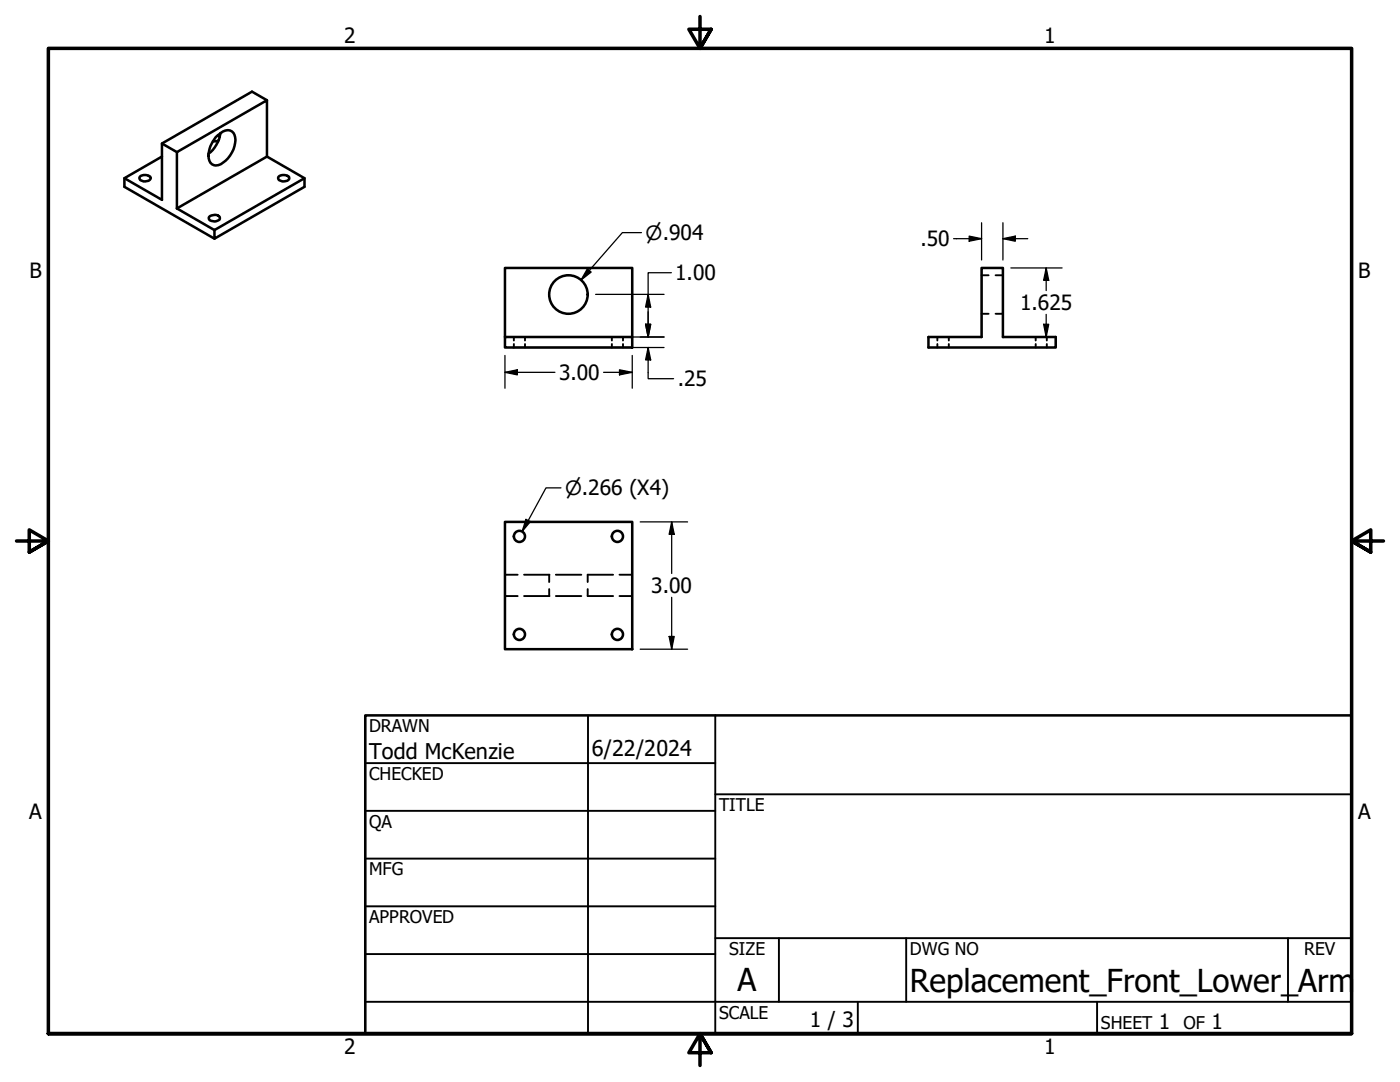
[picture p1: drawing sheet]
<svg xmlns="http://www.w3.org/2000/svg" width="279mm" height="216mm" viewBox="0 0 279 216" stroke-linecap="round" stroke-linejoin="round" font-family="sans-serif">
<!-- layer: Visible (ANSI) -->
<g fill="none" stroke="#000" stroke-width=".51">
<path d="M24.8 35.6v1.7l18 10.3M28.1 35.1l.6-.2 .8 .1a.53 .53 0 0 1 .5 .3 .53 .53 0 0 1-.1 .6l-.6 .2a1.17 1.17 0 0 1-1.5-.6zM32.3 28.6l3 1.8M43.1 27.4l.5-.5a2.63 2.63 0 0 1 2.3-.9 2.06 2.06 0 0 1 1 2.5 5.7 5.7 0 0 1-3.3 4.5 1.59 1.59 0 0 1-2-1.9l.1-.6a6.1 6.1 0 0 1 1.4-3.1zM43.4 27.1l.5 .2M43.6 28l-.5 .2h-.6M44 26.5a6.3 6.3 0 0 1-2.4 4.2M53.3 20l-3-1.7-18 10.3v11.3l-7.5-4.3 7.5-4.4M53.3 31.2l7.5 4.4-18 10.3-7.5-4.3M53.3 31.2v-11.2l-18 10.4v11.2M53.3 31.2l-18 10.4M55.8 35.1l1-.2a1.01 1.01 0 0 1 .9 .6 1.03 1.03 0 0 1-1.4 .7 .7 .7 0 0 1-.7-.9z"/>
<path d="M60.8 35.6v1.7l-18 10.3v-1.7M41.9 43.1l.3-.1a1.21 1.21 0 0 1 1.7 .4 1.14 1.14 0 0 1-1.7 .7l-.4-.2a.49 .49 0 0 1 .1-.8zM195.9 53.5h4.3v13.7h10.5v2.1h-25.4v-2.1h10.6zM100.8 67.2h25.4v2.1h-25.4zM100.8 67.2v-13.7h25.4v13.7M100.8 104.1h25.4v25.4h-25.4z"/>
<circle cx="113.4" cy="58.8" r="3.8"/>
<circle cx="103.7" cy="107" r="1.11"/>
<circle cx="123.2" cy="107" r="1.11"/>
<circle cx="103.7" cy="126.6" r="1.11"/>
<circle cx="123.2" cy="126.6" r="1.11"/>
</g>
<!-- layer: Hidden (ANSI) -->
<g fill="none" stroke="#000" stroke-width=".38">
<path d="M195.9 54.9h1.4M198.7 54.9h1.5M102.6 67.2v.7M102.6 68.6v.7M104.8 67.2v.7M104.8 68.6v.7M122.1 67.2v.7M122.1 68.6v.7M124.3 67.2v.7M124.3 68.6v.7M187.1 67.2v.7M187.1 68.6v.7"/>
<path d="M189.4 67.2v.7M189.4 68.6v.7M195.9 62.6h1.4M198.7 62.6h1.5M206.7 67.2v.7M206.7 68.6v.7M208.9 67.2v.7M208.9 68.6v.7M100.8 114.7h2.5M100.8 118.9h2.5M104.6 114.7h5.1M104.6 118.9h5.1"/>
<path d="M109.6 114.7v1.4M109.6 117.5v1.4M110.9 114.7h5.1M110.9 118.9h5.1M117.3 117.5v1.4h5.1M122.4 114.7h-5.1v1.4M123.6 114.7h2.6M123.6 118.9h2.6"/>
</g>
<!-- layer: Border (ANSI) -->
<path d="M139.7 3.3v6.4l-2.2-3.9h4.4l-2.2 3.9 2.2-3.9M3.3 107.9h6.4l-3.9-2.2v4.5l3.9-2.3-3.9 2.3M276.1 107.9h-6.4l3.9-2.2v4.5l-3.9-2.3 3.9 2.3M9.7 206.2v-196.5h260v196.5h-260h260M141.9 210.1l-2.2-3.9 2.2 3.9h-4.4l2.2-3.9v6.4" fill="none" stroke="#000" stroke-width=".7"/>
<!-- layer: Title (ANSI) -->
<g fill="none" stroke="#000" stroke-width=".38">
<path d="M72.9 152.3h69.8M117.3 142.7v63.5M142.7 158.5h127M142.7 142.7v63.5M72.9 161.8h69.8M72.9 171.3h69.8M72.9 199.9h196.8M72.9 180.8h69.8M72.9 190.4h69.8M142.7 187.2h127M155.4 187.2v12.7M171.2 199.9v6.3"/>
<path d="M180.8 187.2v12.7M218.9 199.9v6.3M257 187.2v12.7"/>
</g>
<path d="M72.9 142.7h196.8v63.5h-196.8z" fill="none" stroke="#000" stroke-width=".51"/>
<!-- layer: Dimension (ANSI) -->
<g fill="none" stroke="#000" stroke-width=".25">
<path d="M117.2 53.7l.8 .6-2 1.6zM118.9 58.7h13.6M128 46.4h-3.8l-8.2 9.5M129.3 58.7l.6 2.6h-1.1zM134 54.4h-4.7v12.8M190.3 47.6h5.6M193.4 47.1l2.5 .5-2.5 .5zM195.9 44.4v7.5M200.2 47.6l2.4-.5v1zM200.2 47.6h4.9M200.2 44.4v7.5M201.7 53.5h10.3"/>
<path d="M208.8 53.5l.5 2.4h-1zM208.8 53.5v4.5M100.8 74.3l2.5-.5v1zM100.8 74.3h9.9M100.8 70.9v6.6M102.4 67.2h30.1M102.4 69.3h30.1M120.5 74.3h5.7M123.6 73.8l2.6 .5-2.6 .5zM126.2 70.9v6.6M128.8 64.7h1.1l-.6 2.5zM129.3 69.3l.6 2.5h-1.1z"/>
<path d="M129.3 69.3v6.3h5.1M208.3 64.7h1l-.5 2.5zM208.8 62.7v4.5M112 97.3h-3l-4.8 8.7M105 103.6l.9 .5-1.7 1.9zM127.8 104.1h9.4M134 104.1l.6 2.5h-1.1zM134 104.1v10.3M134 119.2v10.3M127.8 129.5h9.4M133.5 127h1.1l-.6 2.5z"/>
</g>
<g fill="#000">
<path d="M117.2 53.7l.8 .6-2 1.6z" fill-rule="evenodd"/>
<path d="M193.4 47.1l2.5 .5-2.5 .5z" fill-rule="evenodd"/>
<path d="M200.2 47.6l2.4-.5v1z" fill-rule="evenodd"/>
<path d="M208.8 53.5l.5 2.4h-1z" fill-rule="evenodd"/>
<path d="M100.8 74.3l2.5-.5v1z" fill-rule="evenodd"/>
<path d="M123.6 73.8l2.6 .5-2.6 .5z" fill-rule="evenodd"/>
<path d="M128.8 64.7h1.1l-.6 2.5z" fill-rule="evenodd"/>
<path d="M128.8 64.7h1.1l-.6 2.5z" fill-rule="evenodd"/>
<path d="M129.3 58.7l.6 2.6h-1.1z" fill-rule="evenodd"/>
<path d="M129.3 69.3l.6 2.5h-1.1z" fill-rule="evenodd"/>
<path d="M208.3 64.7h1l-.5 2.5z" fill-rule="evenodd"/>
<path d="M105 103.6l.9 .5-1.7 1.9z" fill-rule="evenodd"/>
<path d="M134 104.1l.6 2.5h-1.1z" fill-rule="evenodd"/>
<path d="M133.5 127h1.1l-.6 2.5z" fill-rule="evenodd"/>
</g>
<g font-size="6.3">
<text x="147.2" y="197.7">A</text>
<text x="181.6" y="197.9">Replacement_Front_Lower_Arm</text>
</g>
<g font-size="4.3">
<text x="73.7" y="151.4">Todd McKenzie</text>
<text x="118.1" y="150.8">6/22/2024</text>
</g>
<g font-size="4.2">
<text x="68.7" y="8.6">2</text>
<text x="208.4" y="8.6">1</text>
<text x="183.7" y="49.1">.50</text>
<text x="5.9" y="55.5">B</text>
<text x="134.7" y="55.9">1.00</text>
<text x="271.1" y="55.5">B</text>
<text x="203.6" y="61.8">1.625</text>
<text x="111.6" y="75.8">3.00</text>
<text x="135.3" y="77.1">.25</text>
<text x="130" y="118.4">3.00</text>
<text x="5.8" y="163.4">A</text>
<text x="271" y="163.4">A</text>
<text x="161.6" y="204.9">1 / 3</text>
<text x="231.3" y="205.4">1</text>
<text x="241.8" y="205.4">1</text>
<text x="68.7" y="210.3">2</text>
<text x="208.4" y="210.3">1</text>
</g>
<g font-size="3.9">
<text x="128.8" y="47.9">⌀.904</text>
<text x="112.8" y="98.8">⌀.266 (X4)</text>
</g>
<g font-size="3.5">
<text x="73.7" y="146">DRAWN</text>
<text x="73.7" y="155.6">CHECKED</text>
<text x="143.5" y="161.8">TITLE</text>
<text x="73.7" y="165.2">QA</text>
<text x="73.7" y="174.7">MFG</text>
<text x="73.7" y="184.2">APPROVED</text>
<text x="145.5" y="190.6">SIZE</text>
<text x="181.6" y="190.6">DWG NO</text>
<text x="260.3" y="190.5">REV</text>
<text x="143.5" y="203.3">SCALE</text>
<text x="219.7" y="205.4">SHEET</text>
<text x="236.2" y="205.4">OF</text>
</g>
</svg>
